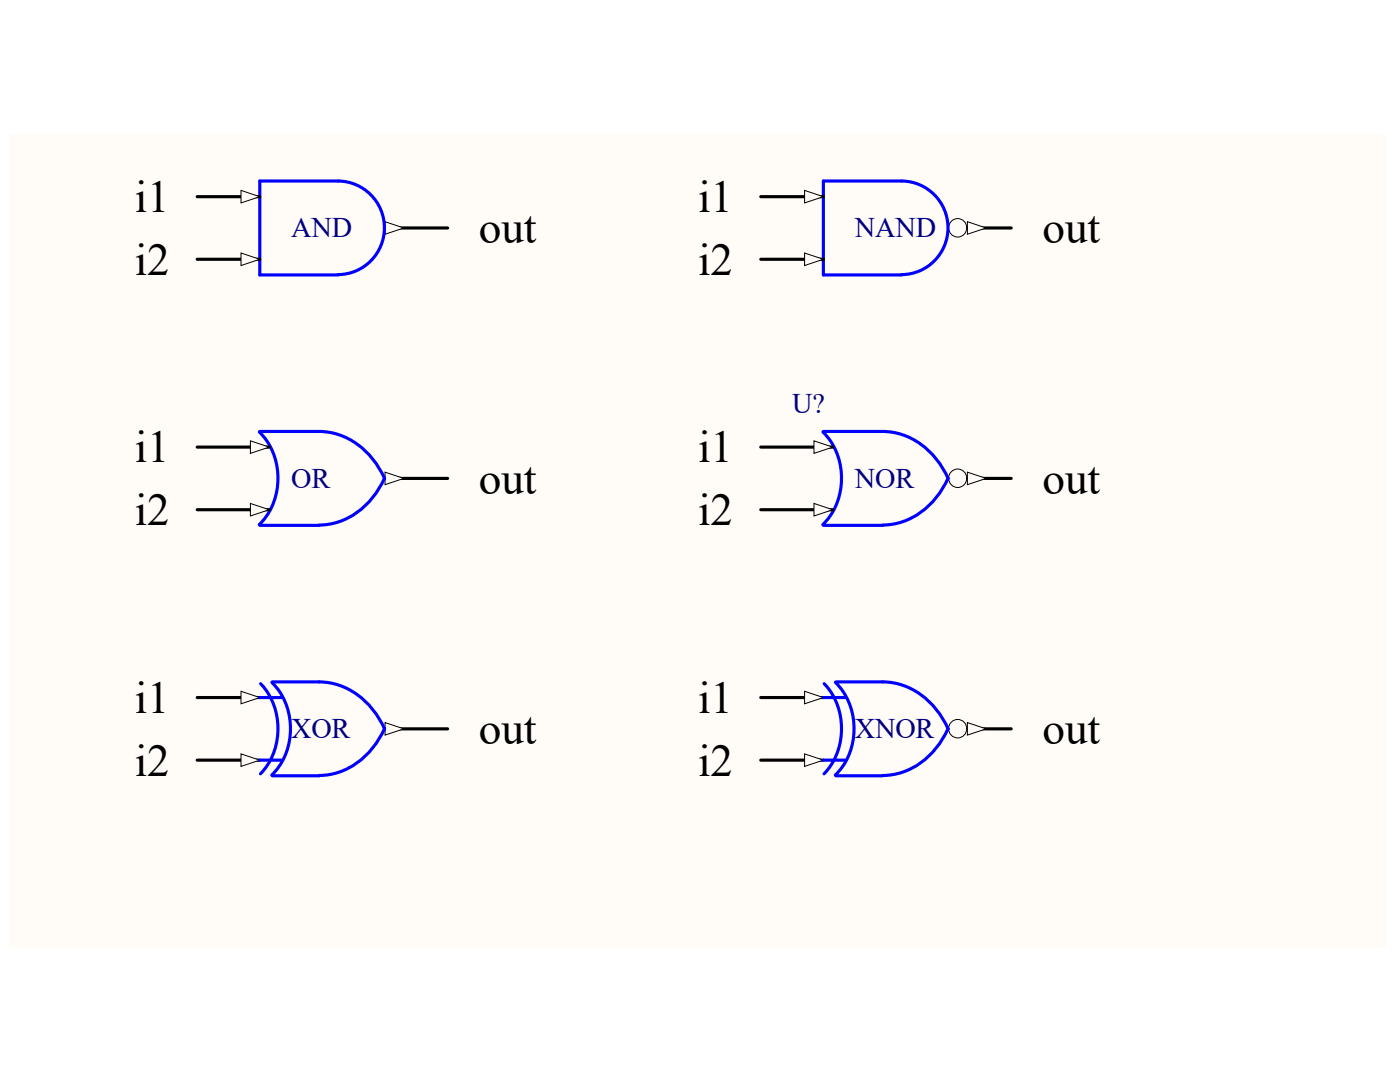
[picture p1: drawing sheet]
<svg xmlns="http://www.w3.org/2000/svg" width="279mm" height="216mm" viewBox="0 0 279 216" stroke-linecap="round" stroke-linejoin="round" font-family="sans-serif">
<path d="M1.9 26.8h274.8v162.3h-274.8z" fill="#fffcf8"/>
<path d="M39.4 139.2h12.4" fill="none" stroke="#000" stroke-width=".63"/>
<path d="M48.1 137.9l3.7 1.3-3.7 1.2z" fill="#fffcf8"/>
<path d="M48.1 137.9l3.7 1.3-3.7 1.2z" fill="none" stroke="#000" stroke-width=".2"/>
<path d="M39.4 151.7h12.4" fill="none" stroke="#000" stroke-width=".63"/>
<path d="M48.1 150.4l3.7 1.3-3.7 1.2z" fill="#fffcf8"/>
<path d="M48.1 150.4l3.7 1.3-3.7 1.2z" fill="none" stroke="#000" stroke-width=".2"/>
<path d="M76.8 145.4h12.5" fill="none" stroke="#000" stroke-width=".63"/>
<path d="M76.8 144.2l3.8 1.2-3.8 1.3z" fill="#fffcf8"/>
<path d="M76.8 144.2l3.8 1.2-3.8 1.3z" fill="none" stroke="#000" stroke-width=".2"/>
<path d="M51.8 139.2h4.4M52 136.4a13.4 13.4 0 0 1 0 18M54.3 136.2a13.3 13.3 0 0 1-.1 18.5M54.3 136.1h9.4a14.5 14.5 0 0 1 12.4 8.1l.7 1.3M51.8 151.7h4.4M54.3 154.8h9.4M76.7 145.4a14.9 14.9 0 0 1-13 9.3" fill="none" stroke="#00f" stroke-width=".63"/>
<path d="M151.8 139.2h12.5" fill="none" stroke="#000" stroke-width=".63"/>
<path d="M160.6 137.9l3.7 1.3-3.7 1.2z" fill="#fffcf8"/>
<path d="M160.6 137.9l3.7 1.3-3.7 1.2z" fill="none" stroke="#000" stroke-width=".2"/>
<path d="M151.8 151.7h12.5" fill="none" stroke="#000" stroke-width=".63"/>
<path d="M160.6 150.4l3.7 1.3-3.7 1.2z" fill="#fffcf8"/>
<path d="M160.6 150.4l3.7 1.3-3.7 1.2z" fill="none" stroke="#000" stroke-width=".2"/>
<path d="M189.3 145.4h12.5" fill="none" stroke="#000" stroke-width=".63"/>
<circle cx="191.1" cy="145.4" r="1.83" fill="#fffcf8" stroke="#000" stroke-width=".2"/>
<path d="M193.1 144.2l3.7 1.2-3.7 1.3z" fill="#fffcf8"/>
<path d="M193.1 144.2l3.7 1.2-3.7 1.3z" fill="none" stroke="#000" stroke-width=".2"/>
<path d="M164.3 139.2h4.4M164.5 136.4a13.4 13.4 0 0 1 0 18M166.7 136.2a13.3 13.3 0 0 1 0 18.5M166.8 136.1h9.4a14.5 14.5 0 0 1 12.4 8.1l.6 1.3M164.3 151.7h4.4M166.8 154.8h9.4M189.2 145.4a14.9 14.9 0 0 1-13 9.3" fill="none" stroke="#00f" stroke-width=".63"/>
<path d="M76.8 45.5h12.5" fill="none" stroke="#000" stroke-width=".63"/>
<path d="M76.8 44.2l3.8 1.3-3.8 1.2z" fill="#fffcf8"/>
<path d="M76.8 44.2l3.8 1.3-3.8 1.2z" fill="none" stroke="#000" stroke-width=".2"/>
<path d="M67.5 54.8a9.3 9.3 0 0 0 9.2-9.3 9.3 9.3 0 0 0-9.2-9.4h-15.7v18.8h15.7" fill="none" stroke="#00f" stroke-width=".63"/>
<path d="M39.4 39.2h12.4" fill="none" stroke="#000" stroke-width=".63"/>
<path d="M48.1 38l3.7 1.2-3.7 1.3z" fill="#fffcf8"/>
<path d="M48.1 38l3.7 1.2-3.7 1.3z" fill="none" stroke="#000" stroke-width=".2"/>
<path d="M39.4 51.7h12.4" fill="none" stroke="#000" stroke-width=".63"/>
<path d="M48.1 50.5l3.7 1.2-3.7 1.3z" fill="#fffcf8"/>
<path d="M48.1 50.5l3.7 1.2-3.7 1.3z" fill="none" stroke="#000" stroke-width=".2"/>
<path d="M189.3 45.5h12.5" fill="none" stroke="#000" stroke-width=".63"/>
<circle cx="191.1" cy="45.5" r="1.83" fill="#fffcf8" stroke="#000" stroke-width=".2"/>
<path d="M193.1 44.2l3.7 1.3-3.7 1.2z" fill="#fffcf8"/>
<path d="M193.1 44.2l3.7 1.3-3.7 1.2z" fill="none" stroke="#000" stroke-width=".2"/>
<path d="M179.9 54.8a9.3 9.3 0 0 0 9.3-9.3 9.3 9.3 0 0 0-9.3-9.4h-15.6v18.8h15.6" fill="none" stroke="#00f" stroke-width=".63"/>
<path d="M151.8 39.2h12.5" fill="none" stroke="#000" stroke-width=".63"/>
<path d="M160.6 38l3.7 1.2-3.7 1.3z" fill="#fffcf8"/>
<path d="M160.6 38l3.7 1.2-3.7 1.3z" fill="none" stroke="#000" stroke-width=".2"/>
<path d="M151.8 51.7h12.5" fill="none" stroke="#000" stroke-width=".63"/>
<path d="M160.6 50.5l3.7 1.2-3.7 1.3z" fill="#fffcf8"/>
<path d="M160.6 50.5l3.7 1.2-3.7 1.3z" fill="none" stroke="#000" stroke-width=".2"/>
<path d="M76.8 95.5h12.5" fill="none" stroke="#000" stroke-width=".63"/>
<path d="M76.8 94.2l3.8 1.3-3.8 1.2z" fill="#fffcf8"/>
<path d="M76.8 94.2l3.8 1.3-3.8 1.2z" fill="none" stroke="#000" stroke-width=".2"/>
<path d="M51.8 86.2a13.3 13.3 0 0 1-.1 18.5M51.8 86.1h11.9a14.5 14.5 0 0 1 12.4 8.1l.7 1.3M76.7 95.4a14.9 14.9 0 0 1-13 9.4M51.8 104.8h11.9" fill="none" stroke="#00f" stroke-width=".63"/>
<path d="M39.4 89.2h14.3" fill="none" stroke="#000" stroke-width=".63"/>
<path d="M50 88l3.7 1.2-3.7 1.3z" fill="#fffcf8"/>
<path d="M50 88l3.7 1.2-3.7 1.3z" fill="none" stroke="#000" stroke-width=".2"/>
<path d="M39.4 101.7h14.3" fill="none" stroke="#000" stroke-width=".63"/>
<path d="M50 100.5l3.7 1.2-3.7 1.3z" fill="#fffcf8"/>
<path d="M50 100.5l3.7 1.2-3.7 1.3z" fill="none" stroke="#000" stroke-width=".2"/>
<path d="M189.3 95.5h12.5" fill="none" stroke="#000" stroke-width=".63"/>
<circle cx="191.1" cy="95.4" r="1.83" fill="#fffcf8" stroke="#000" stroke-width=".2"/>
<path d="M193.1 94.2l3.7 1.3-3.7 1.2z" fill="#fffcf8"/>
<path d="M193.1 94.2l3.7 1.3-3.7 1.2z" fill="none" stroke="#000" stroke-width=".2"/>
<path d="M164.2 86.2a13.3 13.3 0 0 1 0 18.5M164.3 86.1h11.9a14.5 14.5 0 0 1 12.4 8.1l.6 1.3M189.2 95.4a14.9 14.9 0 0 1-13 9.4M164.3 104.8h11.9" fill="none" stroke="#00f" stroke-width=".63"/>
<path d="M151.8 89.2h14.4" fill="none" stroke="#000" stroke-width=".63"/>
<path d="M162.4 88l3.8 1.2-3.8 1.3z" fill="#fffcf8"/>
<path d="M162.4 88l3.8 1.2-3.8 1.3z" fill="none" stroke="#000" stroke-width=".2"/>
<path d="M151.8 101.7h14.4" fill="none" stroke="#000" stroke-width=".63"/>
<path d="M162.4 100.5l3.8 1.2-3.8 1.3z" fill="#fffcf8"/>
<path d="M162.4 100.5l3.8 1.2-3.8 1.3z" fill="none" stroke="#000" stroke-width=".2"/>
<g font-size="9">
<text x="26.9" y="42.3">i1</text>
<text x="139.3" y="42.3">i1</text>
<text x="95.6" y="48.5">out</text>
<text x="208.1" y="48.5">out</text>
<text x="26.9" y="54.8">i2</text>
<text x="139.3" y="54.8">i2</text>
<text x="26.9" y="92.3">i1</text>
<text x="139.3" y="92.3">i1</text>
<text x="95.6" y="98.5">out</text>
<text x="208.1" y="98.5">out</text>
<text x="26.9" y="104.8">i2</text>
<text x="139.3" y="104.8">i2</text>
<text x="26.9" y="142.2">i1</text>
<text x="139.3" y="142.2">i1</text>
<text x="95.6" y="148.5">out</text>
<text x="208.1" y="148.5">out</text>
<text x="26.9" y="154.7">i2</text>
<text x="139.3" y="154.7">i2</text>
</g>
<g font-size="5.7" fill="#000080">
<text x="58.1" y="47.4">AND</text>
<text x="170.6" y="47.4">NAND</text>
<text x="158.1" y="82.4">U?</text>
<text x="58.1" y="97.3">OR</text>
<text x="170.6" y="97.3">NOR</text>
<text x="58.1" y="147.3">XOR</text>
<text x="170.6" y="147.3">XNOR</text>
</g>
</svg>
